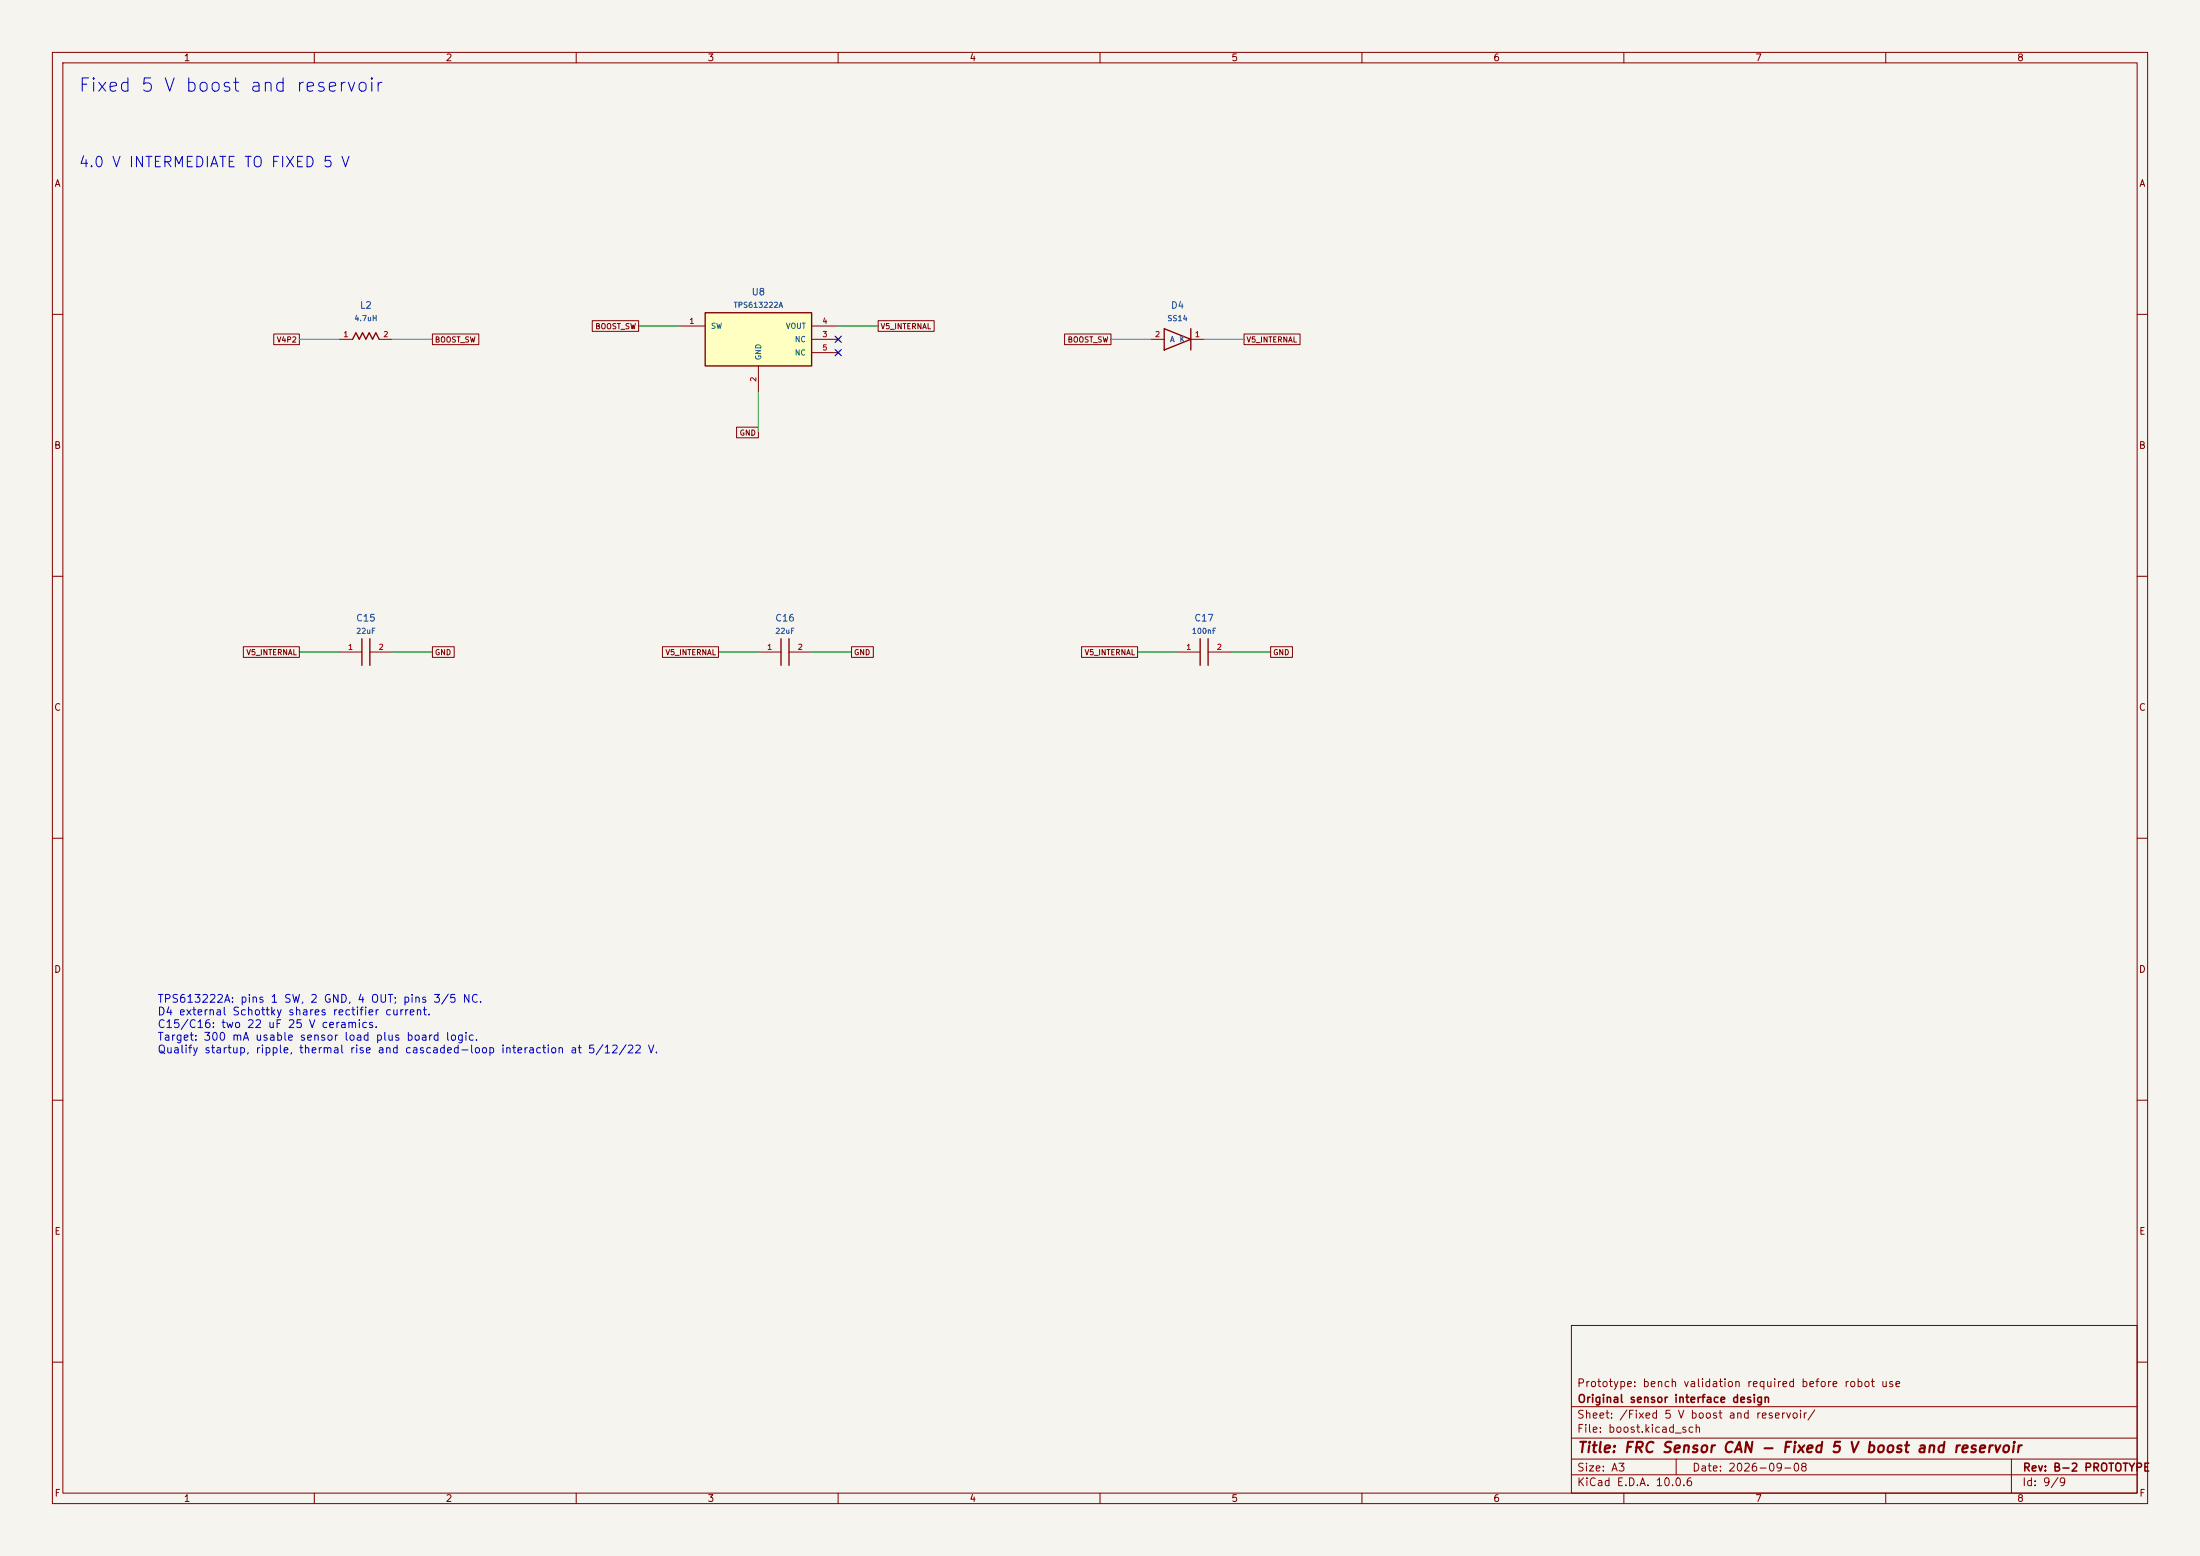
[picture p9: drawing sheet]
(kicad_sch (version 20250114) (generator "eeschema") (paper "A3")
(title_block (title "FRC Sensor CAN - Fixed 5 V boost and reservoir") (date "2026-09-08") (rev "B-2 PROTOTYPE") (company "Original sensor interface design") (comment 1 "Prototype: bench validation required before robot use"))
(lib_symbols
(symbol "FRC_Sensor_CAN:BOOST" (pin_names (offset 1.016)) (in_bom yes) (on_board yes)
(property "Reference" "U" (at 0 10 0) (effects (font (size 1.27 1.27))))
(property "Value" "BOOST" (at 0 7 0) (effects (font (size 1.27 1.27))))
(property "Footprint" "" (at 0 0 0) (effects (font (size 1.27 1.27)) (hide yes)))
(property "Datasheet" "" (at 0 0 0) (effects (font (size 1.27 1.27)) (hide yes)))
(symbol "BOOST_1_1" (rectangle (start -10.16 5.08) (end 10.16 -5.08) (stroke (width .254) (type default)) (fill (type background)))
(pin passive line (at -15.24 2.54 0) (length 5.08) (name "SW" (effects (font (size 1.016 1.016)))) (number "1" (effects (font (size 1.016 1.016)))))
(pin power_out line (at 15.24 2.54 180) (length 5.08) (name "VOUT" (effects (font (size 1.016 1.016)))) (number "4" (effects (font (size 1.016 1.016)))))
(pin no_connect line (at 15.24 0 180) (length 5.08) (name "NC" (effects (font (size 1.016 1.016)))) (number "3" (effects (font (size 1.016 1.016)))))
(pin no_connect line (at 15.24 -2.54 180) (length 5.08) (name "NC" (effects (font (size 1.016 1.016)))) (number "5" (effects (font (size 1.016 1.016)))))
(pin power_in line (at 0 -10.16 90) (length 5.08) (name "GND" (effects (font (size 1.016 1.016)))) (number "2" (effects (font (size 1.016 1.016)))))))
(symbol "FRC_Sensor_CAN:C" (pin_names (offset 1.016)) (in_bom yes) (on_board yes)
(property "Reference" "C" (at 0 10 0) (effects (font (size 1.27 1.27))))
(property "Value" "C" (at 0 7 0) (effects (font (size 1.27 1.27))))
(property "Footprint" "" (at 0 0 0) (effects (font (size 1.27 1.27)) (hide yes)))
(property "Datasheet" "" (at 0 0 0) (effects (font (size 1.27 1.27)) (hide yes)))
(symbol "C_1_1" (polyline (pts (xy -0.762 -2.54) (xy -0.762 2.54)) (stroke (width 0.254) (type default)) (fill (type none)))(polyline (pts (xy 0.762 -2.54) (xy 0.762 2.54)) (stroke (width 0.254) (type default)) (fill (type none)))
(pin passive line (at -5.08 0 0) (length 4.318) (name "" (effects (font (size 1.016 1.016)))) (number "1" (effects (font (size 1.016 1.016)))))
(pin passive line (at 5.08 0 180) (length 4.318) (name "" (effects (font (size 1.016 1.016)))) (number "2" (effects (font (size 1.016 1.016)))))))
(symbol "FRC_Sensor_CAN:D" (pin_names (offset 1.016)) (in_bom yes) (on_board yes)
(property "Reference" "D" (at 0 10 0) (effects (font (size 1.27 1.27))))
(property "Value" "D" (at 0 7 0) (effects (font (size 1.27 1.27))))
(property "Footprint" "" (at 0 0 0) (effects (font (size 1.27 1.27)) (hide yes)))
(property "Datasheet" "" (at 0 0 0) (effects (font (size 1.27 1.27)) (hide yes)))
(symbol "D_1_1" (polyline (pts (xy -2.54 -2.032) (xy -2.54 2.032) (xy 2.54 0) (xy -2.54 -2.032)) (stroke (width 0.254) (type default)) (fill (type none)))(polyline (pts (xy 2.54 -2.032) (xy 2.54 2.032)) (stroke (width 0.254) (type default)) (fill (type none)))
(pin passive line (at -5.08 0 0) (length 2.54) (name "A" (effects (font (size 1.016 1.016)))) (number "2" (effects (font (size 1.016 1.016)))))
(pin passive line (at 5.08 0 180) (length 2.54) (name "K" (effects (font (size 1.016 1.016)))) (number "1" (effects (font (size 1.016 1.016)))))))
(symbol "FRC_Sensor_CAN:L" (pin_names (offset 1.016)) (in_bom yes) (on_board yes)
(property "Reference" "L" (at 0 10 0) (effects (font (size 1.27 1.27))))
(property "Value" "L" (at 0 7 0) (effects (font (size 1.27 1.27))))
(property "Footprint" "" (at 0 0 0) (effects (font (size 1.27 1.27)) (hide yes)))
(property "Datasheet" "" (at 0 0 0) (effects (font (size 1.27 1.27)) (hide yes)))
(symbol "L_1_1" (polyline (pts (xy -2.54 0) (xy -1.9 1.27) (xy -1.27 0) (xy -0.63 1.27) (xy 0 0) (xy 0.63 1.27) (xy 1.27 0) (xy 1.9 1.27) (xy 2.54 0)) (stroke (width 0.254) (type default)) (fill (type none)))
(pin passive line (at -5.08 0 0) (length 2.54) (name "" (effects (font (size 1.016 1.016)))) (number "1" (effects (font (size 1.016 1.016)))))
(pin passive line (at 5.08 0 180) (length 2.54) (name "" (effects (font (size 1.016 1.016)))) (number "2" (effects (font (size 1.016 1.016))))))))
(text "Fixed 5 V boost and reservoir" (at 15 15 0) (effects (font (size 2.54 2.54)) (justify left top)))
(text "4.0 V INTERMEDIATE TO FIXED 5 V" (at 15 30 0) (effects (font (size 2 2)) (justify left top)))
(wire (pts (xy 64.77 64.77) (xy 57.15 64.77)) (stroke (width 0) (type default)))
(global_label "V4P2" (shape passive) (at 57.15 64.77 0) (effects (font (size 1.016 1.016)) (justify right)) (property "Intersheetrefs" "${INTERSHEET_REFS}" (at 57.15 64.77 0) (effects (font (size 1.27 1.27)) (hide yes))))
(wire (pts (xy 74.93 64.77) (xy 82.55 64.77)) (stroke (width 0) (type default)))
(global_label "BOOST_SW" (shape passive) (at 82.55 64.77 180) (effects (font (size 1.016 1.016)) (justify left)) (property "Intersheetrefs" "${INTERSHEET_REFS}" (at 82.55 64.77 0) (effects (font (size 1.27 1.27)) (hide yes))))
(symbol (lib_id "FRC_Sensor_CAN:L") (at 69.85 64.77 0) (unit 1) (in_bom yes) (on_board yes) (dnp no) (property "Reference" "L2" (at 69.85 58.27 0) (effects (font (size 1.27 1.27))))(property "Value" "4.7uH" (at 69.85 60.77 0) (effects (font (size 1.016 1.016))))(property "Footprint" "FRC_Sensor_CAN:Bourns_SRP4020TA" (at 69.85 64.77 0) (effects (font (size 1.27 1.27)) (hide yes)))(property "Datasheet" "" (at 69.85 64.77 0) (effects (font (size 1.27 1.27)) (hide yes)))(property "MPN" "SRP4020TA-4R7M" (at 69.85 64.77 0) (effects (font (size 1.27 1.27)) (hide yes)))(property "Notes" "2.6 A RMS / 3.5 A saturation, 105 milliohm max; supports converter current-limit excursions." (at 69.85 64.77 0) (effects (font (size 1.27 1.27)) (hide yes)))(pin "1")(pin "2") )
(wire (pts (xy 129.54 62.23) (xy 121.92 62.23)) (stroke (width 0) (type default)))
(global_label "BOOST_SW" (shape passive) (at 121.92 62.23 0) (effects (font (size 1.016 1.016)) (justify right)) (property "Intersheetrefs" "${INTERSHEET_REFS}" (at 121.92 62.23 0) (effects (font (size 1.27 1.27)) (hide yes))))
(wire (pts (xy 160.02 62.23) (xy 167.64 62.23)) (stroke (width 0) (type default)))
(global_label "V5_INTERNAL" (shape passive) (at 167.64 62.23 180) (effects (font (size 1.016 1.016)) (justify left)) (property "Intersheetrefs" "${INTERSHEET_REFS}" (at 167.64 62.23 0) (effects (font (size 1.27 1.27)) (hide yes))))
(no_connect (at 160.02 64.77))
(no_connect (at 160.02 67.31))
(wire (pts (xy 144.78 74.93) (xy 144.78 82.55)) (stroke (width 0) (type default)))
(global_label "GND" (shape passive) (at 144.78 82.55 0) (effects (font (size 1.016 1.016)) (justify right)) (property "Intersheetrefs" "${INTERSHEET_REFS}" (at 144.78 82.55 0) (effects (font (size 1.27 1.27)) (hide yes))))
(symbol (lib_id "FRC_Sensor_CAN:BOOST") (at 144.78 64.77 0) (unit 1) (in_bom yes) (on_board yes) (dnp no) (property "Reference" "U8" (at 144.78 55.73 0) (effects (font (size 1.27 1.27))))(property "Value" "TPS613222A" (at 144.78 58.23 0) (effects (font (size 1.016 1.016))))(property "Footprint" "FRC_Sensor_CAN:SOT-23-5" (at 144.78 64.77 0) (effects (font (size 1.27 1.27)) (hide yes)))(property "Datasheet" "" (at 144.78 64.77 0) (effects (font (size 1.27 1.27)) (hide yes)))(property "MPN" "TPS613222ADBVR" (at 144.78 64.77 0) (effects (font (size 1.27 1.27)) (hide yes)))(property "Notes" "Fixed 5 V boost; powered through L2 from 4.0 V buck. DBV pins checked against TI table." (at 144.78 64.77 0) (effects (font (size 1.27 1.27)) (hide yes)))(pin "1")(pin "4")(pin "3")(pin "5")(pin "2") )
(wire (pts (xy 219.71 64.77) (xy 212.09 64.77)) (stroke (width 0) (type default)))
(global_label "BOOST_SW" (shape passive) (at 212.09 64.77 0) (effects (font (size 1.016 1.016)) (justify right)) (property "Intersheetrefs" "${INTERSHEET_REFS}" (at 212.09 64.77 0) (effects (font (size 1.27 1.27)) (hide yes))))
(wire (pts (xy 229.87 64.77) (xy 237.49 64.77)) (stroke (width 0) (type default)))
(global_label "V5_INTERNAL" (shape passive) (at 237.49 64.77 180) (effects (font (size 1.016 1.016)) (justify left)) (property "Intersheetrefs" "${INTERSHEET_REFS}" (at 237.49 64.77 0) (effects (font (size 1.27 1.27)) (hide yes))))
(symbol (lib_id "FRC_Sensor_CAN:D") (at 224.79 64.77 0) (unit 1) (in_bom yes) (on_board yes) (dnp no) (property "Reference" "D4" (at 224.79 58.27 0) (effects (font (size 1.27 1.27))))(property "Value" "SS14" (at 224.79 60.77 0) (effects (font (size 1.016 1.016))))(property "Footprint" "FRC_Sensor_CAN:D_SMA" (at 224.79 64.77 0) (effects (font (size 1.27 1.27)) (hide yes)))(property "Datasheet" "" (at 224.79 64.77 0) (effects (font (size 1.27 1.27)) (hide yes)))(property "MPN" "SS14-E3/61T" (at 224.79 64.77 0) (effects (font (size 1.27 1.27)) (hide yes)))(property "Notes" "External Schottky rectifier shares boost current as recommended by TI for 500 mA designs." (at 224.79 64.77 0) (effects (font (size 1.27 1.27)) (hide yes)))(pin "2")(pin "1") )
(wire (pts (xy 64.77 124.46) (xy 57.15 124.46)) (stroke (width 0) (type default)))
(global_label "V5_INTERNAL" (shape passive) (at 57.15 124.46 0) (effects (font (size 1.016 1.016)) (justify right)) (property "Intersheetrefs" "${INTERSHEET_REFS}" (at 57.15 124.46 0) (effects (font (size 1.27 1.27)) (hide yes))))
(wire (pts (xy 74.93 124.46) (xy 82.55 124.46)) (stroke (width 0) (type default)))
(global_label "GND" (shape passive) (at 82.55 124.46 180) (effects (font (size 1.016 1.016)) (justify left)) (property "Intersheetrefs" "${INTERSHEET_REFS}" (at 82.55 124.46 0) (effects (font (size 1.27 1.27)) (hide yes))))
(symbol (lib_id "FRC_Sensor_CAN:C") (at 69.85 124.46000000000001 0) (unit 1) (in_bom yes) (on_board yes) (dnp no) (property "Reference" "C15" (at 69.85 117.96 0) (effects (font (size 1.27 1.27))))(property "Value" "22uF" (at 69.85 120.46 0) (effects (font (size 1.016 1.016))))(property "Footprint" "FRC_Sensor_CAN:C_1206_3216Metric" (at 69.85 124.46 0) (effects (font (size 1.27 1.27)) (hide yes)))(property "Datasheet" "" (at 69.85 124.46 0) (effects (font (size 1.27 1.27)) (hide yes)))(property "MPN" "CL31A226KAHNNNE" (at 69.85 124.46 0) (effects (font (size 1.27 1.27)) (hide yes)))(property "Notes" "Boost output reservoir; check effective capacitance and converter loop on bench." (at 69.85 124.46 0) (effects (font (size 1.27 1.27)) (hide yes)))(pin "1")(pin "2") )
(wire (pts (xy 144.78 124.46) (xy 137.16 124.46)) (stroke (width 0) (type default)))
(global_label "V5_INTERNAL" (shape passive) (at 137.16 124.46 0) (effects (font (size 1.016 1.016)) (justify right)) (property "Intersheetrefs" "${INTERSHEET_REFS}" (at 137.16 124.46 0) (effects (font (size 1.27 1.27)) (hide yes))))
(wire (pts (xy 154.94 124.46) (xy 162.56 124.46)) (stroke (width 0) (type default)))
(global_label "GND" (shape passive) (at 162.56 124.46 180) (effects (font (size 1.016 1.016)) (justify left)) (property "Intersheetrefs" "${INTERSHEET_REFS}" (at 162.56 124.46 0) (effects (font (size 1.27 1.27)) (hide yes))))
(symbol (lib_id "FRC_Sensor_CAN:C") (at 149.86 124.46000000000001 0) (unit 1) (in_bom yes) (on_board yes) (dnp no) (property "Reference" "C16" (at 149.86 117.96 0) (effects (font (size 1.27 1.27))))(property "Value" "22uF" (at 149.86 120.46 0) (effects (font (size 1.016 1.016))))(property "Footprint" "FRC_Sensor_CAN:C_1206_3216Metric" (at 149.86 124.46 0) (effects (font (size 1.27 1.27)) (hide yes)))(property "Datasheet" "" (at 149.86 124.46 0) (effects (font (size 1.27 1.27)) (hide yes)))(property "MPN" "CL31A226KAHNNNE" (at 149.86 124.46 0) (effects (font (size 1.27 1.27)) (hide yes)))(property "Notes" "Boost output reservoir; check effective capacitance and converter loop on bench." (at 149.86 124.46 0) (effects (font (size 1.27 1.27)) (hide yes)))(pin "1")(pin "2") )
(wire (pts (xy 224.79 124.46) (xy 217.17 124.46)) (stroke (width 0) (type default)))
(global_label "V5_INTERNAL" (shape passive) (at 217.17 124.46 0) (effects (font (size 1.016 1.016)) (justify right)) (property "Intersheetrefs" "${INTERSHEET_REFS}" (at 217.17 124.46 0) (effects (font (size 1.27 1.27)) (hide yes))))
(wire (pts (xy 234.95 124.46) (xy 242.57 124.46)) (stroke (width 0) (type default)))
(global_label "GND" (shape passive) (at 242.57 124.46 180) (effects (font (size 1.016 1.016)) (justify left)) (property "Intersheetrefs" "${INTERSHEET_REFS}" (at 242.57 124.46 0) (effects (font (size 1.27 1.27)) (hide yes))))
(symbol (lib_id "FRC_Sensor_CAN:C") (at 229.87 124.46000000000001 0) (unit 1) (in_bom yes) (on_board yes) (dnp no) (property "Reference" "C17" (at 229.87 117.96 0) (effects (font (size 1.27 1.27))))(property "Value" "100nF" (at 229.87 120.46 0) (effects (font (size 1.016 1.016))))(property "Footprint" "FRC_Sensor_CAN:C_0805_2012Metric" (at 229.87 124.46 0) (effects (font (size 1.27 1.27)) (hide yes)))(property "Datasheet" "" (at 229.87 124.46 0) (effects (font (size 1.27 1.27)) (hide yes)))(property "MPN" "CL21B104KCFNNNE" (at 229.87 124.46 0) (effects (font (size 1.27 1.27)) (hide yes)))(property "Notes" " Rev B-2: same-value factory sourcing equivalent." (at 229.87 124.46 0) (effects (font (size 1.27 1.27)) (hide yes)))(pin "1")(pin "2") )
(text "TPS613222A: pins 1 SW, 2 GND, 4 OUT; pins 3/5 NC.\nD4 external Schottky shares rectifier current.\nC15/C16: two 22 uF 25 V ceramics.\nTarget: 300 mA usable sensor load plus board logic.\nQualify startup, ripple, thermal rise and cascaded-loop interaction at 5/12/22 V." (at 30 190 0) (effects (font (size 1.5 1.5)) (justify left top)))
(embedded_fonts no))
